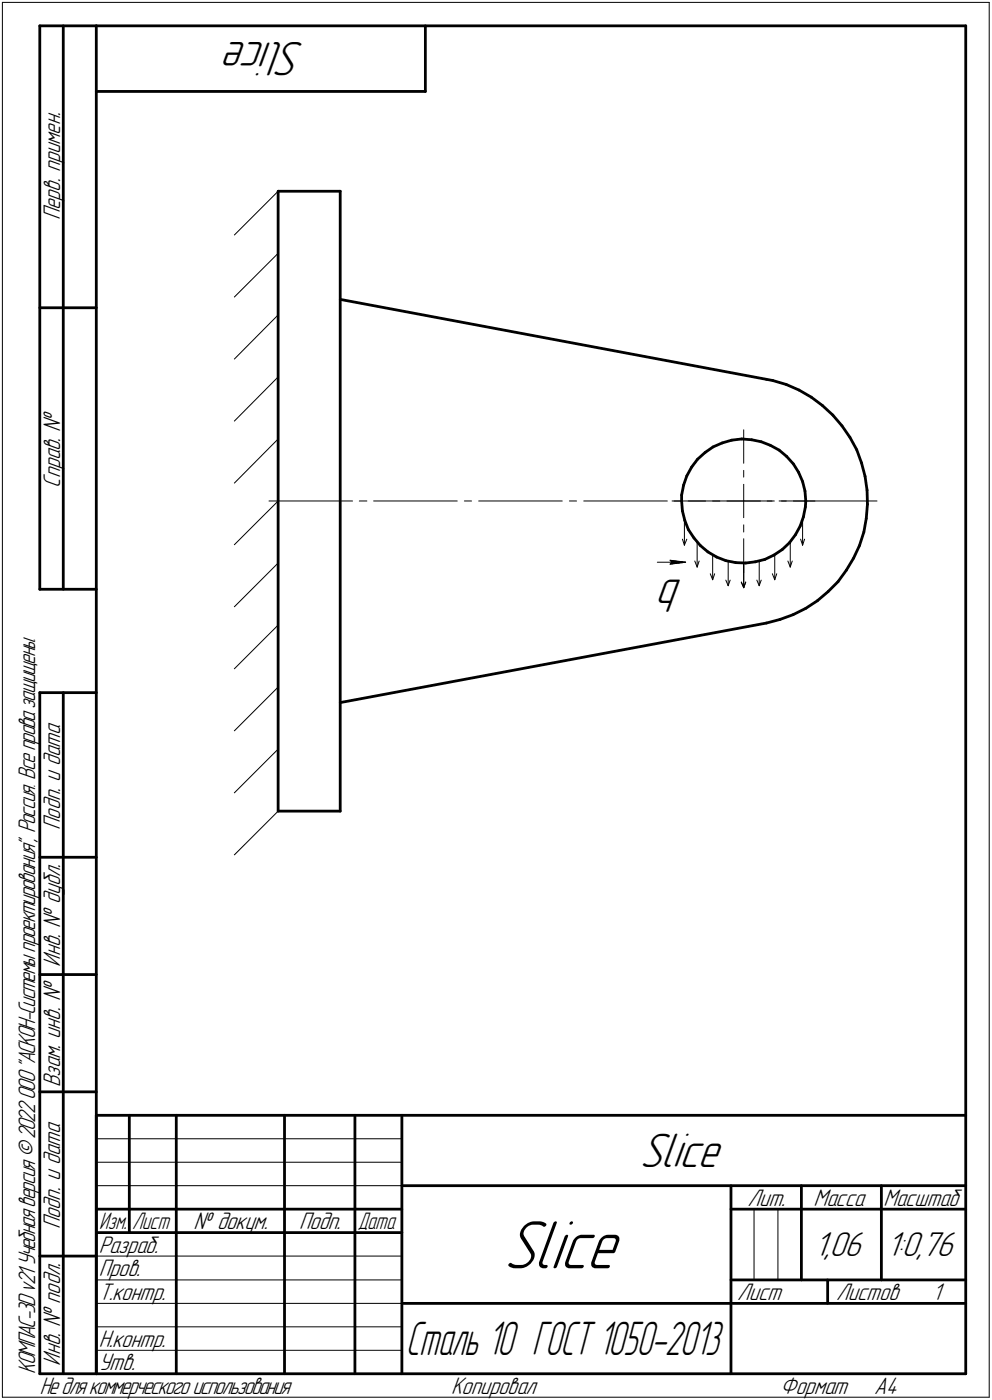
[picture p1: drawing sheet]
<svg xmlns="http://www.w3.org/2000/svg" width="211mm" height="298mm" viewBox="0 0 211 298" stroke-linecap="round" stroke-linejoin="round" font-family="sans-serif">
<g fill="none" stroke="#000" stroke-width=".59">
<path d="M8.5 5.5v120zM8.5 5.5h12zM13.5 5.5v120zM20.5 5.5v287zM20.5 5.5h185zM20.5 19.5h70zM90.5 5.5v14zM205.5 5.5v287zM59.2 40.7h13.2zM59.2 40.7v132zM72.4 40.7v132zM8.5 65.5h12z"/>
<path d="M72.4 63.8l90.7 17zM147.2 99.5l-1.1 1.8zM148.4 97.8l1.6-1.4zM148.4 97.8l-1.2 1.7zM150 96.4l1.7-1.2zM151.7 95.2l2-.9zM153.7 94.3l2-.6zM155.7 93.7l2.1-.2zM157.8 93.5l2.1 .1zM159.9 93.6l2.1 .5zM162 94.1l1.9 .7zM163.1 80.8l1.3 .2z"/>
<path d="M163.9 94.8l1.9 1zM164.4 81l2.9 .9zM165.8 95.8l1.6 1.4zM167.3 81.9l2.7 1.2zM167.4 97.2l1.4 1.6zM168.8 98.8l1.1 1.8zM170 83.1l2.6 1.5zM172.6 84.6l2.4 1.8zM175 86.4l2.2 2zM177.2 88.4l2 2.3zM179.2 90.7l1.6 2.4zM180.8 93.1l1.5 2.7z"/>
<path d="M182.3 95.8l1 2.8zM183.3 98.6l.8 2.8zM145 106.7l.2 2.1zM145 105.4v1.3zM145.2 108.8l.5 2zM145.5 103.3l-.5 2.1zM145.7 110.8l.8 2zM146.1 101.3l-.6 2zM146.5 112.8l1.2 1.8zM147.7 114.6l1.3 1.6zM149 116.2l1.6 1.3zM150.6 117.5l1.9 1.1z"/>
<path d="M152.5 118.6l1.9 .8zM154.4 119.4l2.1 .4zM156.5 119.8l2.2 .1zM158.7 119.9l2-.3zM160.7 119.6l2-.5zM162.7 119.1l2-.9zM164.7 118.2l1.8-1.2zM166.5 117l1.5-1.4zM169.2 113.9l-1.2 1.7zM169.9 100.6l.9 1.9zM170.3 112l-1.1 1.9zM170.8 102.5l.5 2.1z"/>
<path d="M170.9 110.1l-.6 1.9zM171.3 104.6l.1 2.1zM171.4 107.9l-.5 2.2zM171.4 106.7v1.2zM181.6 118.9l-1.5 2.5zM182.9 116.2l-1.3 2.7zM183.8 113.3l-.9 2.9zM184.1 101.4l.4 3zM184.3 110.4l-.5 2.9zM184.5 104.4l.1 3zM184.6 107.4l-.3 3zM8.5 125.5h12z"/>
<path d="M163.1 132.7l2.8-.8zM165.9 131.9l2.8-1zM168.7 130.9l2.7-1.4zM171.4 129.5l2.5-1.6zM173.9 127.9l2.3-1.9zM176.2 126l2.1-2.1zM180.1 121.4l-1.8 2.5zM8.5 147.5v145zM8.5 147.5h12zM13.5 147.5v145zM72.4 149.6l90.7-16.9zM59.2 172.7h13.2z"/>
<path d="M8.5 182.5h12zM8.5 207.5h12zM8.5 232.5h12zM20.5 237.5h185zM20.5 237.5v55zM27.5 237.5v25zM37.5 237.5v55zM60.5 237.5v55zM75.5 237.5v55zM85.5 237.5v55zM20.5 257.5h65zM85.5 252.5h120z"/>
<path d="M155.5 252.5v40zM155.5 257.5h15zM170.5 252.5v20zM170.5 257.5h35zM187.5 252.5v20zM8.5 267.5h12zM20.5 262.5h65zM85.5 277.5h70zM155.5 277.5h50zM155.5 272.5h50zM176.1 272.5v5zM8.5 292.5h12z"/>
<path d="M20.5 292.5h185z"/>
</g>
<g fill="none" stroke="#000" stroke-width=".21">
<path d="M.5 .5v297zM.5 .5h210zM210.5 .5v297zM59.2 40.7l-9.3 9.3zM49.9 63.2l9.3-9.3zM59.2 67.1l-9.3 9.4zM59.2 80.3l-9.3 9.4zM59.2 93.5l-9.3 9.4zM158.2 91.5v7.1zM49.9 116l9.3-9.3zM57.2 106.7h17.8zM59.2 119.9l-9.3 9.3z"/>
<path d="M76.5 106.7h1.6zM79.5 106.7h17.8zM98.8 106.7h1.5zM101.9 106.7h17.7zM121.2 106.7h1.5zM124.2 106.7h17.8zM139.9 119.7h6zM142.6 119.3l.3 .4zM142.6 119.3l3.3 .4zM142.9 119.7l-.3 .4zM143 106.7h7.1zM143.4 106.7h1.6z"/>
<path d="M145.2 114.8l.4 1.3zM145.6 110.7v5.4zM146.1 114.8l-.5 1.3zM146.5 106.7h17.8zM147.8 119.5l.5 1.2zM148.3 115.4v5.3zM148.8 119.5l-.5 1.2zM151.6 118.1v5.3zM151.6 106.7h1.6zM154.7 106.7h3.5zM154.9 119.5v5.2zM158.2 119.9v5.2z"/>
<path d="M158.2 106.7h3.6zM158.2 114.7v7.2zM158.2 111.8v1.5zM158.2 106.7v3.5zM158.2 100.2v1.4zM158.2 103.1v3.6zM161.5 119.5v5.2zM163.2 106.7h1.6zM164.8 118.1v5.3zM165.8 106.7h1.5zM166.3 106.7h7.1zM167.6 119.5l.5 1.2z"/>
<path d="M168.1 115.4v5.3zM168.6 119.5l-.5 1.2zM168.8 106.7h17.8zM170.3 114.8l.5 1.3zM170.8 110.7v5.4zM171.2 114.8l-.4 1.3zM59.2 133.1l-9.3 9.3zM142.6 120.1l3.3-.4zM151.1 122.2l.5 1.2zM152.1 122.2l-.5 1.2zM154.4 123.5l.5 1.2zM155.4 123.5l-.5 1.2z"/>
<path d="M157.7 124l.5 1.1zM158.7 124l-.5 1.1zM161 123.5l.5 1.2zM162 123.5l-.5 1.2zM164.3 122.2l.5 1.2zM165.3 122.2l-.5 1.2zM59.2 146.3l-9.3 9.3zM49.9 168.8l9.3-9.3zM49.9 182l9.3-9.3zM20.5 247.5h65zM20.5 252.5h65zM20.5 242.5h65z"/>
<path d="M160.4 257.5v15zM165.5 257.5v15zM20.5 267.5h65zM20.5 272.5h65zM20.5 277.5h65zM.5 297.5h210zM20.5 282.5h65zM20.5 287.5h65z"/>
</g>
<path d="M142.7 119.4h.6zM142.7 119.5h1.2zM142.8 119.5h1.8zM142.9 119.6h2.4zM142.9 119.7h3zM142.9 119.8h2.4zM142.8 119.9h1.8zM142.7 120h1.2zM142.7 120.1h.6z" fill="#000" stroke="#000" stroke-width=".21"/>
<path d="M139.4 120.5h6.4zM139.4 120.6h6.4zM139.4 120.6h6.4zM139.4 120.7h6.4zM139.4 120.8h6.4zM139.4 120.9h6.4zM139.4 121h6.4zM139.4 121.1h6.4zM139.4 121.2h6.4zM139.4 121.2h6.4zM139.4 121.3h6.4zM139.4 121.4h6.4zM139.4 121.5h6.4zM139.4 121.6h6.4zM139.4 121.7h6.4zM139.4 121.8h6.4zM139.4 121.8h6.4zM139.4 121.9h6.4zM139.4 122h6.4zM139.4 122.1h6.4zM139.4 122.2h6.4zM139.4 122.3h6.4zM139.4 122.3h6.4zM139.4 122.4h6.4zM139.4 122.5h6.4zM139.4 122.6h6.4zM139.4 122.7h6.4zM139.4 122.8h6.4zM139.4 122.9h6.4zM139.4 122.9h6.4zM139.4 123h6.4zM139.4 123.1h6.4zM139.4 123.2h6.4zM139.4 123.3h6.4zM139.4 123.4h6.4zM139.4 123.4h6.4zM139.4 123.5h6.4zM139.4 123.6h6.4zM139.4 123.7h6.4zM139.4 123.8h6.4zM139.4 123.9h6.4zM139.4 124h6.4zM139.4 124h6.4zM139.4 124.1h6.4zM139.4 124.2h6.4zM139.4 124.3h6.4zM139.4 124.4h6.4zM139.4 124.5h6.4zM139.4 124.5h6.4zM139.4 124.6h6.4zM139.4 124.7h6.4zM139.4 124.8h6.4zM139.4 124.9h6.4zM139.4 125h6.4zM139.4 125.1h6.4zM139.4 125.1h6.4zM139.4 125.2h6.4zM139.4 125.3h6.4zM139.4 125.4h6.4zM139.4 125.5h6.4zM139.4 125.6h6.4zM139.4 125.6h6.4zM139.4 125.7h6.4zM139.4 125.8h6.4zM139.4 125.9h6.4zM139.4 126h6.4zM139.4 126.1h6.4zM139.4 126.2h6.4zM139.4 126.2h6.4zM139.4 126.3h6.4zM139.4 126.4h6.4zM139.4 126.5h6.4zM139.4 126.6h6.4zM139.4 126.7h6.4zM139.4 126.7h6.4zM139.4 126.8h6.4zM139.4 126.9h6.4zM139.4 127h6.4zM139.4 127.1h6.4zM139.4 127.2h6.4zM139.4 127.3h6.4zM139.4 127.3h6.4zM139.4 127.4h6.4zM139.4 127.5h6.4zM139.4 127.6h6.4zM139.4 127.7h6.4zM139.4 127.8h6.4zM139.4 127.8h6.4zM139.4 127.9h6.4zM139.4 128h6.4zM139.4 128.1h6.4zM139.4 128.2h6.4zM139.4 128.3h6.4zM139.4 128.4h6.4zM139.4 128.4h6.4zM139.4 128.5h6.4zM139.4 128.6h6.4zM139.4 128.7h6.4zM139.4 128.8h6.4zM139.4 128.9h6.4zM139.4 128.9h6.4zM139.4 129h6.4zM139.4 129.1h6.4zM139.4 129.2h6.4zM139.4 129.3h6.4zM139.4 129.4h6.4zM139.4 129.5h6.4zM139.4 129.5h6.4zM139.4 129.6h6.4zM139.4 129.7h6.4zM139.4 129.8h6.4zM139.4 129.9h6.4zM139.4 130h6.4zM139.4 130h6.4zM139.4 130.1h6.4zM139.4 130.2h6.4zM139.4 130.3h6.4zM139.4 130.4h6.4z" fill="#fff" stroke="#fff" stroke-width=".21"/>
<text font-size="15.6" x="107.2" y="270.1">Slice</text>
<g font-size="10.9">
<text x="64.8" y="9" transform="rotate(-180 64.8 9)">Slice</text>
<text x="139.4" y="128.4">q</text>
<text x="136.2" y="248.5">Slice</text>
</g>
<text font-size="10.6" x="86.4" y="288.5">Сталь 10 ГОСТ 1050-2013</text>
<g font-size="7.8">
<text x="173.3" y="267.5">1,06</text>
<text x="188.7" y="267.5">1:0,76</text>
</g>
<g font-size="5.4">
<text x="12.8" y="46.9" transform="rotate(-90 12.8 46.9)">Перв. примен.</text>
<text x="12.8" y="103.8" transform="rotate(-90 12.8 103.8)">Справ. №</text>
<text x="12.8" y="176.7" transform="rotate(-90 12.8 176.7)">Подп. и дата</text>
<text x="12.8" y="205.8" transform="rotate(-90 12.8 205.8)">Инв. № дубл.</text>
<text x="12.8" y="231.6" transform="rotate(-90 12.8 231.6)">Взам. инв. №</text>
<text x="159.1" y="256.8">Лит.</text>
<text x="173.1" y="256.8">Масса</text>
<text x="188" y="256.8">Масштаб</text>
<text x="12.8" y="261.7" transform="rotate(-90 12.8 261.7)">Подп. и дата</text>
<text x="41.2" y="261.8">№ докум.</text>
<text x="63.6" y="261.8">Подп.</text>
<text x="21" y="266.8">Разраб.</text>
<text x="21" y="271.8">Пров.</text>
<text x="21" y="276.8">Т.контр.</text>
<text x="156.9" y="276.8">Лист</text>
<text x="177.9" y="276.8">Листов</text>
<text x="198.4" y="276.8">1</text>
<text x="21" y="286.8">Н.контр.</text>
<text x="7.5" y="292.5" transform="rotate(-90 7.5 292.5)">КОМПАС-3Dv21 Учебнаяверсия©2022ООО&quot;АСКОН-Системыпроектирования&quot;, Россия. Всеправазащищены.</text>
<text x="12.8" y="290.8" transform="rotate(-90 12.8 290.8)">Инв. № подл.</text>
<text x="21" y="291.8">Утв.</text>
<text x="8.5" y="296.7">Недлякоммерческогоиспользования</text>
<text x="96" y="296.8">Копировал</text>
<text x="166" y="296.8">Формат</text>
<text x="186" y="296.8">A4</text>
</g>
<g font-size="5.3">
<text x="21.1" y="261.8">Изм.</text>
<text x="28.1" y="261.8">Лист</text>
<text x="76.1" y="261.8">Дата</text>
</g>
</svg>
